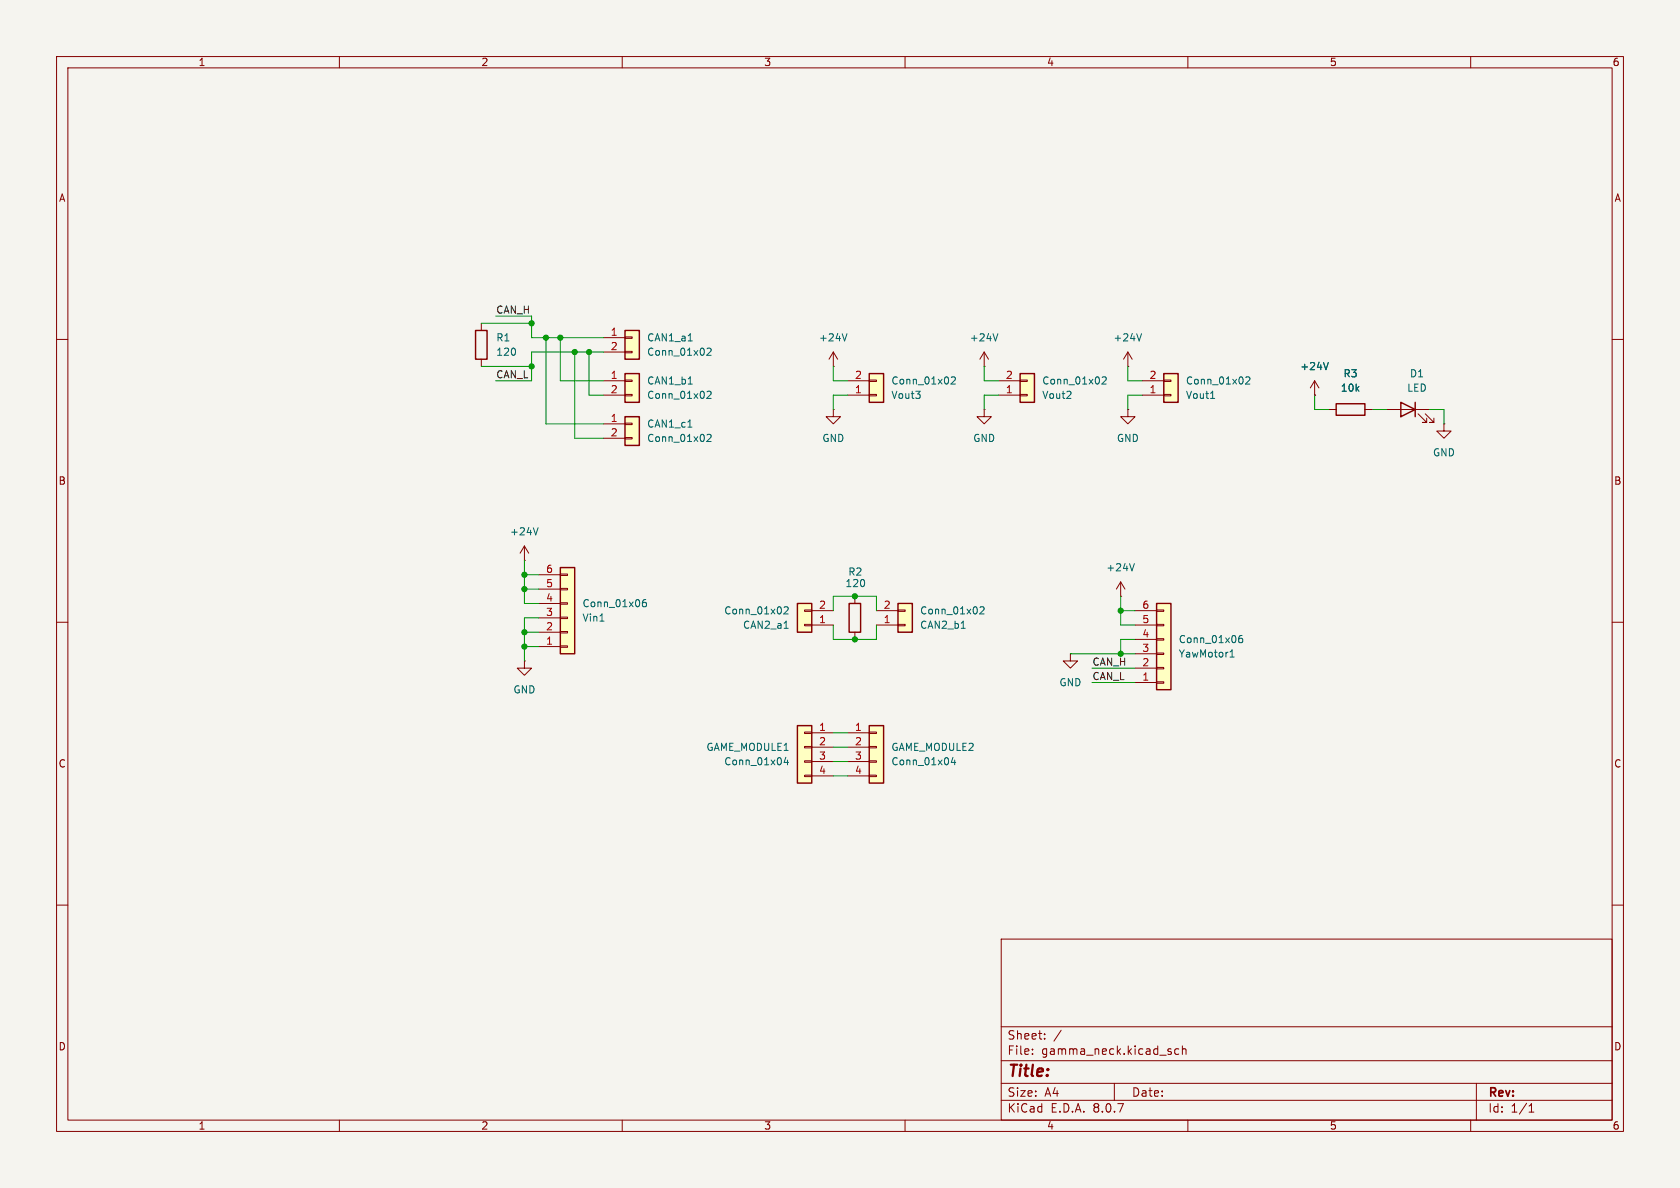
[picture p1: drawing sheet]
(kicad_sch
 (version 20231120)
 (generator "eeschema")
 (generator_version "8.0")
 (paper "A4")
 (lib_symbols
  (symbol "Connector_Generic:Conn_01x02"
   (pin_names
    (offset 1.016) hide) (exclude_from_sim no) (in_bom yes) (on_board yes)
   (property "Reference" "J" (at 0 2.54 0) (effects (font (size 1.27 1.27))))
   (property "Value" "Conn_01x02" (at 0 -5.08 0) (effects (font (size 1.27 1.27))))
   (property "Footprint" "" (at 0 0 0) (effects (font (size 1.27 1.27)) (hide yes)))
   (property "Datasheet" "~" (at 0 0 0) (effects (font (size 1.27 1.27)) (hide yes)))
   (property "Description" "Generic connector, single row, 01x02, script generated (kicad-library-utils/schlib/autogen/connector/)" (at 0 0 0) (effects (font (size 1.27 1.27)) (hide yes)))
   (symbol "Conn_01x02_1_1"
    (rectangle (start -1.27 -2.413) (end 0 -2.667) (stroke (width 0.1524) (type default)) (fill (type none)))
    (rectangle (start -1.27 0.127) (end 0 -0.127) (stroke (width 0.1524) (type default)) (fill (type none)))
    (rectangle (start -1.27 1.27) (end 1.27 -3.81) (stroke (width 0.254) (type default)) (fill (type background)))
    (pin passive line (at -5.08 0 0) (length 3.81) (name "Pin_1" (effects (font (size 1.27 1.27)))) (number "1" (effects (font (size 1.27 1.27)))))
    (pin passive line (at -5.08 -2.54 0) (length 3.81) (name "Pin_2" (effects (font (size 1.27 1.27)))) (number "2" (effects (font (size 1.27 1.27)))))))
  (symbol "Connector_Generic:Conn_01x04"
   (pin_names
    (offset 1.016) hide) (exclude_from_sim no) (in_bom yes) (on_board yes)
   (property "Reference" "J" (at 0 5.08 0) (effects (font (size 1.27 1.27))))
   (property "Value" "Conn_01x04" (at 0 -7.62 0) (effects (font (size 1.27 1.27))))
   (property "Footprint" "" (at 0 0 0) (effects (font (size 1.27 1.27)) (hide yes)))
   (property "Datasheet" "~" (at 0 0 0) (effects (font (size 1.27 1.27)) (hide yes)))
   (property "Description" "Generic connector, single row, 01x04, script generated (kicad-library-utils/schlib/autogen/connector/)" (at 0 0 0) (effects (font (size 1.27 1.27)) (hide yes)))
   (symbol "Conn_01x04_1_1"
    (rectangle (start -1.27 -4.953) (end 0 -5.207) (stroke (width 0.1524) (type default)) (fill (type none)))
    (rectangle (start -1.27 -2.413) (end 0 -2.667) (stroke (width 0.1524) (type default)) (fill (type none)))
    (rectangle (start -1.27 0.127) (end 0 -0.127) (stroke (width 0.1524) (type default)) (fill (type none)))
    (rectangle (start -1.27 2.667) (end 0 2.413) (stroke (width 0.1524) (type default)) (fill (type none)))
    (rectangle (start -1.27 3.81) (end 1.27 -6.35) (stroke (width 0.254) (type default)) (fill (type background)))
    (pin passive line (at -5.08 2.54 0) (length 3.81) (name "Pin_1" (effects (font (size 1.27 1.27)))) (number "1" (effects (font (size 1.27 1.27)))))
    (pin passive line (at -5.08 0 0) (length 3.81) (name "Pin_2" (effects (font (size 1.27 1.27)))) (number "2" (effects (font (size 1.27 1.27)))))
    (pin passive line (at -5.08 -2.54 0) (length 3.81) (name "Pin_3" (effects (font (size 1.27 1.27)))) (number "3" (effects (font (size 1.27 1.27)))))
    (pin passive line (at -5.08 -5.08 0) (length 3.81) (name "Pin_4" (effects (font (size 1.27 1.27)))) (number "4" (effects (font (size 1.27 1.27)))))))
  (symbol "Connector_Generic:Conn_01x06"
   (pin_names
    (offset 1.016) hide) (exclude_from_sim no) (in_bom yes) (on_board yes)
   (property "Reference" "J" (at 0 7.62 0) (effects (font (size 1.27 1.27))))
   (property "Value" "Conn_01x06" (at 0 -10.16 0) (effects (font (size 1.27 1.27))))
   (property "Footprint" "" (at 0 0 0) (effects (font (size 1.27 1.27)) (hide yes)))
   (property "Datasheet" "~" (at 0 0 0) (effects (font (size 1.27 1.27)) (hide yes)))
   (property "Description" "Generic connector, single row, 01x06, script generated (kicad-library-utils/schlib/autogen/connector/)" (at 0 0 0) (effects (font (size 1.27 1.27)) (hide yes)))
   (symbol "Conn_01x06_1_1"
    (rectangle (start -1.27 -7.493) (end 0 -7.747) (stroke (width 0.1524) (type default)) (fill (type none)))
    (rectangle (start -1.27 -4.953) (end 0 -5.207) (stroke (width 0.1524) (type default)) (fill (type none)))
    (rectangle (start -1.27 -2.413) (end 0 -2.667) (stroke (width 0.1524) (type default)) (fill (type none)))
    (rectangle (start -1.27 0.127) (end 0 -0.127) (stroke (width 0.1524) (type default)) (fill (type none)))
    (rectangle (start -1.27 2.667) (end 0 2.413) (stroke (width 0.1524) (type default)) (fill (type none)))
    (rectangle (start -1.27 5.207) (end 0 4.953) (stroke (width 0.1524) (type default)) (fill (type none)))
    (rectangle (start -1.27 6.35) (end 1.27 -8.89) (stroke (width 0.254) (type default)) (fill (type background)))
    (pin passive line (at -5.08 5.08 0) (length 3.81) (name "Pin_1" (effects (font (size 1.27 1.27)))) (number "1" (effects (font (size 1.27 1.27)))))
    (pin passive line (at -5.08 2.54 0) (length 3.81) (name "Pin_2" (effects (font (size 1.27 1.27)))) (number "2" (effects (font (size 1.27 1.27)))))
    (pin passive line (at -5.08 0 0) (length 3.81) (name "Pin_3" (effects (font (size 1.27 1.27)))) (number "3" (effects (font (size 1.27 1.27)))))
    (pin passive line (at -5.08 -2.54 0) (length 3.81) (name "Pin_4" (effects (font (size 1.27 1.27)))) (number "4" (effects (font (size 1.27 1.27)))))
    (pin passive line (at -5.08 -5.08 0) (length 3.81) (name "Pin_5" (effects (font (size 1.27 1.27)))) (number "5" (effects (font (size 1.27 1.27)))))
    (pin passive line (at -5.08 -7.62 0) (length 3.81) (name "Pin_6" (effects (font (size 1.27 1.27)))) (number "6" (effects (font (size 1.27 1.27)))))))
  (symbol "Device:LED"
   (pin_numbers hide)
   (pin_names
    (offset 1.016) hide) (exclude_from_sim no) (in_bom yes) (on_board yes)
   (property "Reference" "D" (at 0 2.54 0) (effects (font (size 1.27 1.27))))
   (property "Value" "LED" (at 0 -2.54 0) (effects (font (size 1.27 1.27))))
   (property "Footprint" "" (at 0 0 0) (effects (font (size 1.27 1.27)) (hide yes)))
   (property "Datasheet" "~" (at 0 0 0) (effects (font (size 1.27 1.27)) (hide yes)))
   (property "Description" "Light emitting diode" (at 0 0 0) (effects (font (size 1.27 1.27)) (hide yes)))
   (symbol "LED_0_1"
    (polyline (pts (xy -1.27 -1.27) (xy -1.27 1.27)) (stroke (width 0.254) (type default)) (fill (type none)))
    (polyline (pts (xy -1.27 0) (xy 1.27 0)) (stroke (width 0) (type default)) (fill (type none)))
    (polyline (pts (xy 1.27 -1.27) (xy 1.27 1.27) (xy -1.27 0) (xy 1.27 -1.27)) (stroke (width 0.254) (type default)) (fill (type none)))
    (polyline (pts (xy -3.048 -0.762) (xy -4.572 -2.286) (xy -3.81 -2.286) (xy -4.572 -2.286) (xy -4.572 -1.524)) (stroke (width 0) (type default)) (fill (type none)))
    (polyline (pts (xy -1.778 -0.762) (xy -3.302 -2.286) (xy -2.54 -2.286) (xy -3.302 -2.286) (xy -3.302 -1.524)) (stroke (width 0) (type default)) (fill (type none))))
   (symbol "LED_1_1"
    (pin passive line (at -3.81 0 0) (length 2.54) (name "K" (effects (font (size 1.27 1.27)))) (number "1" (effects (font (size 1.27 1.27)))))
    (pin passive line (at 3.81 0 180) (length 2.54) (name "A" (effects (font (size 1.27 1.27)))) (number "2" (effects (font (size 1.27 1.27)))))))
  (symbol "Device:R"
   (pin_numbers hide)
   (pin_names
    (offset 0)) (exclude_from_sim no) (in_bom yes) (on_board yes)
   (property "Reference" "R" (at 2.032 0 90) (effects (font (size 1.27 1.27))))
   (property "Value" "R" (at 0 0 90) (effects (font (size 1.27 1.27))))
   (property "Footprint" "" (at -1.778 0 90) (effects (font (size 1.27 1.27)) (hide yes)))
   (property "Datasheet" "~" (at 0 0 0) (effects (font (size 1.27 1.27)) (hide yes)))
   (property "Description" "Resistor" (at 0 0 0) (effects (font (size 1.27 1.27)) (hide yes)))
   (symbol "R_0_1"
    (rectangle (start -1.016 -2.54) (end 1.016 2.54) (stroke (width 0.254) (type default)) (fill (type none))))
   (symbol "R_1_1"
    (pin passive line (at 0 3.81 270) (length 1.27) (name "~" (effects (font (size 1.27 1.27)))) (number "1" (effects (font (size 1.27 1.27)))))
    (pin passive line (at 0 -3.81 90) (length 1.27) (name "~" (effects (font (size 1.27 1.27)))) (number "2" (effects (font (size 1.27 1.27)))))))
  (symbol "power:+24V"
   (power)
   (pin_numbers hide)
   (pin_names
    (offset 0) hide) (exclude_from_sim no) (in_bom yes) (on_board yes)
   (property "Reference" "#PWR" (at 0 -3.81 0) (effects (font (size 1.27 1.27)) (hide yes)))
   (property "Value" "+24V" (at 0 3.556 0) (effects (font (size 1.27 1.27))))
   (property "Footprint" "" (at 0 0 0) (effects (font (size 1.27 1.27)) (hide yes)))
   (property "Datasheet" "" (at 0 0 0) (effects (font (size 1.27 1.27)) (hide yes)))
   (property "Description" "Power symbol creates a global label with name \"+24V\"" (at 0 0 0) (effects (font (size 1.27 1.27)) (hide yes)))
   (symbol "+24V_0_1"
    (polyline (pts (xy -0.762 1.27) (xy 0 2.54)) (stroke (width 0) (type default)) (fill (type none)))
    (polyline (pts (xy 0 0) (xy 0 2.54)) (stroke (width 0) (type default)) (fill (type none)))
    (polyline (pts (xy 0 2.54) (xy 0.762 1.27)) (stroke (width 0) (type default)) (fill (type none))))
   (symbol "+24V_1_1"
    (pin power_in line (at 0 0 90) (length 0) (name "~" (effects (font (size 1.27 1.27)))) (number "1" (effects (font (size 1.27 1.27)))))))
  (symbol "power:GND"
   (power)
   (pin_numbers hide)
   (pin_names
    (offset 0) hide) (exclude_from_sim no) (in_bom yes) (on_board yes)
   (property "Reference" "#PWR" (at 0 -6.35 0) (effects (font (size 1.27 1.27)) (hide yes)))
   (property "Value" "GND" (at 0 -3.81 0) (effects (font (size 1.27 1.27))))
   (property "Footprint" "" (at 0 0 0) (effects (font (size 1.27 1.27)) (hide yes)))
   (property "Datasheet" "" (at 0 0 0) (effects (font (size 1.27 1.27)) (hide yes)))
   (property "Description" "Power symbol creates a global label with name \"GND\" , ground" (at 0 0 0) (effects (font (size 1.27 1.27)) (hide yes)))
   (symbol "GND_0_1"
    (polyline (pts (xy 0 0) (xy 0 -1.27) (xy 1.27 -1.27) (xy 0 -2.54) (xy -1.27 -1.27) (xy 0 -1.27)) (stroke (width 0) (type default)) (fill (type none))))
   (symbol "GND_1_1"
    (pin power_in line (at 0 0 270) (length 0) (name "~" (effects (font (size 1.27 1.27)))) (number "1" (effects (font (size 1.27 1.27))))))))
 (junction
  (at 92.71 111.76)
  (diameter 0)
  (color 0 0 0 0))
 (junction
  (at 92.71 114.3)
  (diameter 0)
  (color 0 0 0 0))
 (junction
  (at 198.12 107.95)
  (diameter 0)
  (color 0 0 0 0))
 (junction
  (at 92.71 101.6)
  (diameter 0)
  (color 0 0 0 0))
 (junction
  (at 151.13 113.03)
  (diameter 0)
  (color 0 0 0 0))
 (junction
  (at 101.6 62.23)
  (diameter 0)
  (color 0 0 0 0))
 (junction
  (at 93.98 57.15)
  (diameter 0)
  (color 0 0 0 0))
 (junction
  (at 92.71 104.14)
  (diameter 0)
  (color 0 0 0 0))
 (junction
  (at 104.14 62.23)
  (diameter 0)
  (color 0 0 0 0))
 (junction
  (at 198.12 115.57)
  (diameter 0)
  (color 0 0 0 0))
 (junction
  (at 93.98 64.77)
  (diameter 0)
  (color 0 0 0 0))
 (junction
  (at 96.52 59.69)
  (diameter 0)
  (color 0 0 0 0))
 (junction
  (at 99.06 59.69)
  (diameter 0)
  (color 0 0 0 0))
 (junction
  (at 151.13 105.41)
  (diameter 0)
  (color 0 0 0 0))
 (wire
  (pts (xy 232.41 69.85) (xy 232.41 72.39))
  (stroke (width 0) (type default)))
 (wire
  (pts (xy 198.12 110.49) (xy 198.12 107.95))
  (stroke (width 0) (type default)))
 (wire
  (pts (xy 85.09 64.77) (xy 93.98 64.77))
  (stroke (width 0) (type default)))
 (wire
  (pts (xy 149.86 67.31) (xy 147.32 67.31))
  (stroke (width 0) (type default)))
 (wire
  (pts (xy 106.68 74.93) (xy 96.52 74.93))
  (stroke (width 0) (type default)))
 (wire
  (pts (xy 154.94 113.03) (xy 151.13 113.03))
  (stroke (width 0) (type default)))
 (wire
  (pts (xy 173.99 69.85) (xy 173.99 72.39))
  (stroke (width 0) (type default)))
 (wire
  (pts (xy 93.98 55.88) (xy 93.98 57.15))
  (stroke (width 0) (type default)))
 (wire
  (pts (xy 96.52 74.93) (xy 96.52 59.69))
  (stroke (width 0) (type default)))
 (wire
  (pts (xy 147.32 67.31) (xy 147.32 64.77))
  (stroke (width 0) (type default)))
 (wire
  (pts (xy 173.99 67.31) (xy 173.99 64.77))
  (stroke (width 0) (type default)))
 (wire
  (pts (xy 106.68 69.85) (xy 104.14 69.85))
  (stroke (width 0) (type default)))
 (wire
  (pts (xy 95.25 104.14) (xy 92.71 104.14))
  (stroke (width 0) (type default)))
 (wire
  (pts (xy 154.94 107.95) (xy 154.94 105.41))
  (stroke (width 0) (type default)))
 (wire
  (pts (xy 198.12 115.57) (xy 200.66 115.57))
  (stroke (width 0) (type default)))
 (wire
  (pts (xy 151.13 105.41) (xy 154.94 105.41))
  (stroke (width 0) (type default)))
 (wire
  (pts (xy 147.32 113.03) (xy 151.13 113.03))
  (stroke (width 0) (type default)))
 (wire
  (pts (xy 99.06 59.69) (xy 96.52 59.69))
  (stroke (width 0) (type default)))
 (wire
  (pts (xy 92.71 114.3) (xy 92.71 116.84))
  (stroke (width 0) (type default)))
 (wire
  (pts (xy 95.25 106.68) (xy 92.71 106.68))
  (stroke (width 0) (type default)))
 (wire
  (pts (xy 92.71 104.14) (xy 92.71 106.68))
  (stroke (width 0) (type default)))
 (wire
  (pts (xy 101.6 77.47) (xy 101.6 62.23))
  (stroke (width 0) (type default)))
 (wire
  (pts (xy 200.66 113.03) (xy 198.12 113.03))
  (stroke (width 0) (type default)))
 (wire
  (pts (xy 201.93 69.85) (xy 199.39 69.85))
  (stroke (width 0) (type default)))
 (wire
  (pts (xy 96.52 59.69) (xy 93.98 59.69))
  (stroke (width 0) (type default)))
 (wire
  (pts (xy 147.32 105.41) (xy 151.13 105.41))
  (stroke (width 0) (type default)))
 (wire
  (pts (xy 200.66 110.49) (xy 198.12 110.49))
  (stroke (width 0) (type default)))
 (wire
  (pts (xy 193.04 120.65) (xy 200.66 120.65))
  (stroke (width 0) (type default)))
 (wire
  (pts (xy 199.39 69.85) (xy 199.39 72.39))
  (stroke (width 0) (type default)))
 (wire
  (pts (xy 189.23 115.57) (xy 198.12 115.57))
  (stroke (width 0) (type default)))
 (wire
  (pts (xy 149.86 69.85) (xy 147.32 69.85))
  (stroke (width 0) (type default)))
 (wire
  (pts (xy 242.57 72.39) (xy 245.11 72.39))
  (stroke (width 0) (type default)))
 (wire
  (pts (xy 232.41 72.39) (xy 234.95 72.39))
  (stroke (width 0) (type default)))
 (wire
  (pts (xy 106.68 77.47) (xy 101.6 77.47))
  (stroke (width 0) (type default)))
 (wire
  (pts (xy 106.68 62.23) (xy 104.14 62.23))
  (stroke (width 0) (type default)))
 (wire
  (pts (xy 99.06 59.69) (xy 99.06 67.31))
  (stroke (width 0) (type default)))
 (wire
  (pts (xy 87.63 67.31) (xy 93.98 67.31))
  (stroke (width 0) (type default)))
 (wire
  (pts (xy 93.98 57.15) (xy 85.09 57.15))
  (stroke (width 0) (type default)))
 (wire
  (pts (xy 198.12 113.03) (xy 198.12 115.57))
  (stroke (width 0) (type default)))
 (wire
  (pts (xy 147.32 129.54) (xy 149.86 129.54))
  (stroke (width 0) (type default)))
 (wire
  (pts (xy 104.14 62.23) (xy 101.6 62.23))
  (stroke (width 0) (type default)))
 (wire
  (pts (xy 147.32 132.08) (xy 149.86 132.08))
  (stroke (width 0) (type default)))
 (wire
  (pts (xy 92.71 109.22) (xy 92.71 111.76))
  (stroke (width 0) (type default)))
 (wire
  (pts (xy 106.68 67.31) (xy 99.06 67.31))
  (stroke (width 0) (type default)))
 (wire
  (pts (xy 198.12 105.41) (xy 198.12 107.95))
  (stroke (width 0) (type default)))
 (wire
  (pts (xy 154.94 110.49) (xy 154.94 113.03))
  (stroke (width 0) (type default)))
 (wire
  (pts (xy 193.04 118.11) (xy 200.66 118.11))
  (stroke (width 0) (type default)))
 (wire
  (pts (xy 101.6 62.23) (xy 93.98 62.23))
  (stroke (width 0) (type default)))
 (wire
  (pts (xy 92.71 109.22) (xy 95.25 109.22))
  (stroke (width 0) (type default)))
 (wire
  (pts (xy 93.98 62.23) (xy 93.98 64.77))
  (stroke (width 0) (type default)))
 (wire
  (pts (xy 87.63 55.88) (xy 93.98 55.88))
  (stroke (width 0) (type default)))
 (wire
  (pts (xy 92.71 101.6) (xy 92.71 104.14))
  (stroke (width 0) (type default)))
 (wire
  (pts (xy 93.98 59.69) (xy 93.98 57.15))
  (stroke (width 0) (type default)))
 (wire
  (pts (xy 147.32 107.95) (xy 147.32 105.41))
  (stroke (width 0) (type default)))
 (wire
  (pts (xy 93.98 67.31) (xy 93.98 64.77))
  (stroke (width 0) (type default)))
 (wire
  (pts (xy 147.32 137.16) (xy 149.86 137.16))
  (stroke (width 0) (type default)))
 (wire
  (pts (xy 92.71 99.06) (xy 92.71 101.6))
  (stroke (width 0) (type default)))
 (wire
  (pts (xy 252.73 72.39) (xy 255.27 72.39))
  (stroke (width 0) (type default)))
 (wire
  (pts (xy 92.71 114.3) (xy 95.25 114.3))
  (stroke (width 0) (type default)))
 (wire
  (pts (xy 176.53 67.31) (xy 173.99 67.31))
  (stroke (width 0) (type default)))
 (wire
  (pts (xy 147.32 69.85) (xy 147.32 72.39))
  (stroke (width 0) (type default)))
 (wire
  (pts (xy 199.39 67.31) (xy 199.39 64.77))
  (stroke (width 0) (type default)))
 (wire
  (pts (xy 198.12 107.95) (xy 200.66 107.95))
  (stroke (width 0) (type default)))
 (wire
  (pts (xy 92.71 101.6) (xy 95.25 101.6))
  (stroke (width 0) (type default)))
 (wire
  (pts (xy 104.14 69.85) (xy 104.14 62.23))
  (stroke (width 0) (type default)))
 (wire
  (pts (xy 201.93 67.31) (xy 199.39 67.31))
  (stroke (width 0) (type default)))
 (wire
  (pts (xy 147.32 110.49) (xy 147.32 113.03))
  (stroke (width 0) (type default)))
 (wire
  (pts (xy 95.25 111.76) (xy 92.71 111.76))
  (stroke (width 0) (type default)))
 (wire
  (pts (xy 255.27 72.39) (xy 255.27 74.93))
  (stroke (width 0) (type default)))
 (wire
  (pts (xy 147.32 134.62) (xy 149.86 134.62))
  (stroke (width 0) (type default)))
 (wire
  (pts (xy 106.68 59.69) (xy 99.06 59.69))
  (stroke (width 0) (type default)))
 (wire
  (pts (xy 92.71 111.76) (xy 92.71 114.3))
  (stroke (width 0) (type default)))
 (wire
  (pts (xy 176.53 69.85) (xy 173.99 69.85))
  (stroke (width 0) (type default)))
 (label "CAN_H"
  (at 87.63 55.88 0)
  (fields_autoplaced yes)
  (effects (font (size 1.27 1.27)) (justify left bottom)))
 (label "CAN_L"
  (at 87.63 67.31 0)
  (fields_autoplaced yes)
  (effects (font (size 1.27 1.27)) (justify left bottom)))
 (label "CAN_L"
  (at 193.04 120.65 0)
  (fields_autoplaced yes)
  (effects (font (size 1.27 1.27)) (justify left bottom)))
 (label "CAN_H"
  (at 193.04 118.11 0)
  (fields_autoplaced yes)
  (effects (font (size 1.27 1.27)) (justify left bottom)))
 (symbol
  (lib_id "Connector_Generic:Conn_01x02")
  (at 111.76 67.31 0)
  (unit 1)
  (exclude_from_sim no)
  (in_bom yes)
  (on_board yes)
  (dnp no)
  (property "Reference" "CAN1_b1" (at 114.3 67.3099 0) (effects (font (size 1.27 1.27)) (justify left)))
  (property "Value" "Conn_01x02" (at 114.3 69.8499 0) (effects (font (size 1.27 1.27)) (justify left)))
  (property "Footprint" "Connector_JST:JST_PH_S2B-PH-K_1x02_P2.00mm_Horizontal" (at 111.76 67.31 0) (effects (font (size 1.27 1.27)) (hide yes)))
  (property "Datasheet" "~" (at 111.76 67.31 0) (effects (font (size 1.27 1.27)) (hide yes)))
  (property "Description" "Generic connector, single row, 01x02, script generated (kicad-library-utils/schlib/autogen/connector/)" (at 111.76 67.31 0) (effects (font (size 1.27 1.27)) (hide yes)))
  (pin "2")
  (pin "1"))
 (symbol
  (lib_id "Connector_Generic:Conn_01x06")
  (at 100.33 109.22 0)
  (mirror x)
  (unit 1)
  (exclude_from_sim no)
  (in_bom yes)
  (on_board yes)
  (dnp no)
  (property "Reference" "Vin1" (at 102.87 109.2201 0) (effects (font (size 1.27 1.27)) (justify left)))
  (property "Value" "Conn_01x06" (at 102.87 106.6801 0) (effects (font (size 1.27 1.27)) (justify left)))
  (property "Footprint" "Connector_JST:JST_PH_S6B-PH-K_1x06_P2.00mm_Horizontal" (at 100.33 109.22 0) (effects (font (size 1.27 1.27)) (hide yes)))
  (property "Datasheet" "~" (at 100.33 109.22 0) (effects (font (size 1.27 1.27)) (hide yes)))
  (property "Description" "Generic connector, single row, 01x06, script generated (kicad-library-utils/schlib/autogen/connector/)" (at 100.33 109.22 0) (effects (font (size 1.27 1.27)) (hide yes)))
  (pin "5")
  (pin "1")
  (pin "3")
  (pin "4")
  (pin "6")
  (pin "2"))
 (symbol
  (lib_id "Connector_Generic:Conn_01x04")
  (at 142.24 132.08 0)
  (mirror y)
  (unit 1)
  (exclude_from_sim no)
  (in_bom yes)
  (on_board yes)
  (dnp no)
  (property "Reference" "GAME_MODULE1" (at 139.7 132.0799 0) (effects (font (size 1.27 1.27)) (justify left)))
  (property "Value" "Conn_01x04" (at 139.7 134.6199 0) (effects (font (size 1.27 1.27)) (justify left)))
  (property "Footprint" "User:JST_PA_B04B-PASK_1x04_P2.00mm_Vertical" (at 142.24 132.08 0) (effects (font (size 1.27 1.27)) (hide yes)))
  (property "Datasheet" "~" (at 142.24 132.08 0) (effects (font (size 1.27 1.27)) (hide yes)))
  (property "Description" "Generic connector, single row, 01x04, script generated (kicad-library-utils/schlib/autogen/connector/)" (at 142.24 132.08 0) (effects (font (size 1.27 1.27)) (hide yes)))
  (pin "1")
  (pin "2")
  (pin "3")
  (pin "4"))
 (symbol
  (lib_id "Connector_Generic:Conn_01x04")
  (at 154.94 132.08 0)
  (unit 1)
  (exclude_from_sim no)
  (in_bom yes)
  (on_board yes)
  (dnp no)
  (fields_autoplaced yes)
  (property "Reference" "GAME_MODULE2" (at 157.48 132.0799 0) (effects (font (size 1.27 1.27)) (justify left)))
  (property "Value" "Conn_01x04" (at 157.48 134.6199 0) (effects (font (size 1.27 1.27)) (justify left)))
  (property "Footprint" "User:JST_PA_B04B-PASK_1x04_P2.00mm_Vertical" (at 154.94 132.08 0) (effects (font (size 1.27 1.27)) (hide yes)))
  (property "Datasheet" "~" (at 154.94 132.08 0) (effects (font (size 1.27 1.27)) (hide yes)))
  (property "Description" "Generic connector, single row, 01x04, script generated (kicad-library-utils/schlib/autogen/connector/)" (at 154.94 132.08 0) (effects (font (size 1.27 1.27)) (hide yes)))
  (pin "1")
  (pin "2")
  (pin "3")
  (pin "4"))
 (symbol
  (lib_id "power:+24V")
  (at 147.32 64.77 0)
  (unit 1)
  (exclude_from_sim no)
  (in_bom yes)
  (on_board yes)
  (dnp no)
  (fields_autoplaced yes)
  (property "Reference" "#PWR05" (at 147.32 68.58 0) (effects (font (size 1.27 1.27)) (hide yes)))
  (property "Value" "+24V" (at 147.32 59.69 0) (effects (font (size 1.27 1.27))))
  (property "Footprint" "" (at 147.32 64.77 0) (effects (font (size 1.27 1.27)) (hide yes)))
  (property "Datasheet" "" (at 147.32 64.77 0) (effects (font (size 1.27 1.27)) (hide yes)))
  (property "Description" "Power symbol creates a global label with name \"+24V\"" (at 147.32 64.77 0) (effects (font (size 1.27 1.27)) (hide yes)))
  (pin "1"))
 (symbol
  (lib_id "power:GND")
  (at 199.39 72.39 0)
  (unit 1)
  (exclude_from_sim no)
  (in_bom yes)
  (on_board yes)
  (dnp no)
  (fields_autoplaced yes)
  (property "Reference" "#PWR02" (at 199.39 78.74 0) (effects (font (size 1.27 1.27)) (hide yes)))
  (property "Value" "GND" (at 199.39 77.47 0) (effects (font (size 1.27 1.27))))
  (property "Footprint" "" (at 199.39 72.39 0) (effects (font (size 1.27 1.27)) (hide yes)))
  (property "Datasheet" "" (at 199.39 72.39 0) (effects (font (size 1.27 1.27)) (hide yes)))
  (property "Description" "Power symbol creates a global label with name \"GND\" , ground" (at 199.39 72.39 0) (effects (font (size 1.27 1.27)) (hide yes)))
  (pin "1"))
 (symbol
  (lib_id "Connector_Generic:Conn_01x02")
  (at 207.01 69.85 0)
  (mirror x)
  (unit 1)
  (exclude_from_sim no)
  (in_bom yes)
  (on_board yes)
  (dnp no)
  (property "Reference" "Vout1" (at 209.55 69.8501 0) (effects (font (size 1.27 1.27)) (justify left)))
  (property "Value" "Conn_01x02" (at 209.55 67.3101 0) (effects (font (size 1.27 1.27)) (justify left)))
  (property "Footprint" "Connector_AMASS:AMASS_XT30PW-F_1x02_P2.50mm_Horizontal" (at 207.01 69.85 0) (effects (font (size 1.27 1.27)) (hide yes)))
  (property "Datasheet" "~" (at 207.01 69.85 0) (effects (font (size 1.27 1.27)) (hide yes)))
  (property "Description" "Generic connector, single row, 01x02, script generated (kicad-library-utils/schlib/autogen/connector/)" (at 207.01 69.85 0) (effects (font (size 1.27 1.27)) (hide yes)))
  (pin "1")
  (pin "2"))
 (symbol
  (lib_id "Device:LED")
  (at 248.92 72.39 0)
  (mirror y)
  (unit 1)
  (exclude_from_sim no)
  (in_bom yes)
  (on_board yes)
  (dnp no)
  (property "Reference" "D1" (at 250.5075 66.04 0) (effects (font (size 1.27 1.27))))
  (property "Value" "LED" (at 250.5075 68.58 0) (effects (font (size 1.27 1.27))))
  (property "Footprint" "LED_THT:LED_D3.0mm" (at 248.92 72.39 0) (effects (font (size 1.27 1.27)) (hide yes)))
  (property "Datasheet" "~" (at 248.92 72.39 0) (effects (font (size 1.27 1.27)) (hide yes)))
  (property "Description" "Light emitting diode" (at 248.92 72.39 0) (effects (font (size 1.27 1.27)) (hide yes)))
  (pin "1")
  (pin "2"))
 (symbol
  (lib_id "power:GND")
  (at 255.27 74.93 0)
  (unit 1)
  (exclude_from_sim no)
  (in_bom yes)
  (on_board yes)
  (dnp no)
  (fields_autoplaced yes)
  (property "Reference" "#PWR08" (at 255.27 81.28 0) (effects (font (size 1.27 1.27)) (hide yes)))
  (property "Value" "GND" (at 255.27 80.01 0) (effects (font (size 1.27 1.27))))
  (property "Footprint" "" (at 255.27 74.93 0) (effects (font (size 1.27 1.27)) (hide yes)))
  (property "Datasheet" "" (at 255.27 74.93 0) (effects (font (size 1.27 1.27)) (hide yes)))
  (property "Description" "Power symbol creates a global label with name \"GND\" , ground" (at 255.27 74.93 0) (effects (font (size 1.27 1.27)) (hide yes)))
  (pin "1"))
 (symbol
  (lib_id "power:+24V")
  (at 198.12 105.41 0)
  (unit 1)
  (exclude_from_sim no)
  (in_bom yes)
  (on_board yes)
  (dnp no)
  (fields_autoplaced yes)
  (property "Reference" "#PWR030" (at 198.12 109.22 0) (effects (font (size 1.27 1.27)) (hide yes)))
  (property "Value" "+24V" (at 198.12 100.33 0) (effects (font (size 1.27 1.27))))
  (property "Footprint" "" (at 198.12 105.41 0) (effects (font (size 1.27 1.27)) (hide yes)))
  (property "Datasheet" "" (at 198.12 105.41 0) (effects (font (size 1.27 1.27)) (hide yes)))
  (property "Description" "Power symbol creates a global label with name \"+24V\"" (at 198.12 105.41 0) (effects (font (size 1.27 1.27)) (hide yes)))
  (pin "1"))
 (symbol
  (lib_id "Connector_Generic:Conn_01x02")
  (at 154.94 69.85 0)
  (mirror x)
  (unit 1)
  (exclude_from_sim no)
  (in_bom yes)
  (on_board yes)
  (dnp no)
  (property "Reference" "Vout3" (at 157.48 69.8501 0) (effects (font (size 1.27 1.27)) (justify left)))
  (property "Value" "Conn_01x02" (at 157.48 67.3101 0) (effects (font (size 1.27 1.27)) (justify left)))
  (property "Footprint" "Connector_AMASS:AMASS_XT30PW-F_1x02_P2.50mm_Horizontal" (at 154.94 69.85 0) (effects (font (size 1.27 1.27)) (hide yes)))
  (property "Datasheet" "~" (at 154.94 69.85 0) (effects (font (size 1.27 1.27)) (hide yes)))
  (property "Description" "Generic connector, single row, 01x02, script generated (kicad-library-utils/schlib/autogen/connector/)" (at 154.94 69.85 0) (effects (font (size 1.27 1.27)) (hide yes)))
  (pin "1")
  (pin "2"))
 (symbol
  (lib_id "Connector_Generic:Conn_01x02")
  (at 160.02 110.49 0)
  (mirror x)
  (unit 1)
  (exclude_from_sim no)
  (in_bom yes)
  (on_board yes)
  (dnp no)
  (property "Reference" "CAN2_b1" (at 162.56 110.4901 0) (effects (font (size 1.27 1.27)) (justify left)))
  (property "Value" "Conn_01x02" (at 162.56 107.9501 0) (effects (font (size 1.27 1.27)) (justify left)))
  (property "Footprint" "Connector_JST:JST_PH_S2B-PH-K_1x02_P2.00mm_Horizontal" (at 160.02 110.49 0) (effects (font (size 1.27 1.27)) (hide yes)))
  (property "Datasheet" "~" (at 160.02 110.49 0) (effects (font (size 1.27 1.27)) (hide yes)))
  (property "Description" "Generic connector, single row, 01x02, script generated (kicad-library-utils/schlib/autogen/connector/)" (at 160.02 110.49 0) (effects (font (size 1.27 1.27)) (hide yes)))
  (pin "2")
  (pin "1"))
 (symbol
  (lib_id "power:+24V")
  (at 199.39 64.77 0)
  (unit 1)
  (exclude_from_sim no)
  (in_bom yes)
  (on_board yes)
  (dnp no)
  (fields_autoplaced yes)
  (property "Reference" "#PWR01" (at 199.39 68.58 0) (effects (font (size 1.27 1.27)) (hide yes)))
  (property "Value" "+24V" (at 199.39 59.69 0) (effects (font (size 1.27 1.27))))
  (property "Footprint" "" (at 199.39 64.77 0) (effects (font (size 1.27 1.27)) (hide yes)))
  (property "Datasheet" "" (at 199.39 64.77 0) (effects (font (size 1.27 1.27)) (hide yes)))
  (property "Description" "Power symbol creates a global label with name \"+24V\"" (at 199.39 64.77 0) (effects (font (size 1.27 1.27)) (hide yes)))
  (pin "1"))
 (symbol
  (lib_id "power:GND")
  (at 92.71 116.84 0)
  (unit 1)
  (exclude_from_sim no)
  (in_bom yes)
  (on_board yes)
  (dnp no)
  (fields_autoplaced yes)
  (property "Reference" "#PWR025" (at 92.71 123.19 0) (effects (font (size 1.27 1.27)) (hide yes)))
  (property "Value" "GND" (at 92.71 121.92 0) (effects (font (size 1.27 1.27))))
  (property "Footprint" "" (at 92.71 116.84 0) (effects (font (size 1.27 1.27)) (hide yes)))
  (property "Datasheet" "" (at 92.71 116.84 0) (effects (font (size 1.27 1.27)) (hide yes)))
  (property "Description" "Power symbol creates a global label with name \"GND\" , ground" (at 92.71 116.84 0) (effects (font (size 1.27 1.27)) (hide yes)))
  (pin "1"))
 (symbol
  (lib_id "Connector_Generic:Conn_01x02")
  (at 111.76 74.93 0)
  (unit 1)
  (exclude_from_sim no)
  (in_bom yes)
  (on_board yes)
  (dnp no)
  (property "Reference" "CAN1_c1" (at 114.3 74.9299 0) (effects (font (size 1.27 1.27)) (justify left)))
  (property "Value" "Conn_01x02" (at 114.3 77.4699 0) (effects (font (size 1.27 1.27)) (justify left)))
  (property "Footprint" "Connector_JST:JST_PH_S2B-PH-K_1x02_P2.00mm_Horizontal" (at 111.76 74.93 0) (effects (font (size 1.27 1.27)) (hide yes)))
  (property "Datasheet" "~" (at 111.76 74.93 0) (effects (font (size 1.27 1.27)) (hide yes)))
  (property "Description" "Generic connector, single row, 01x02, script generated (kicad-library-utils/schlib/autogen/connector/)" (at 111.76 74.93 0) (effects (font (size 1.27 1.27)) (hide yes)))
  (pin "2")
  (pin "1"))
 (symbol
  (lib_id "Connector_Generic:Conn_01x02")
  (at 142.24 110.49 180)
  (unit 1)
  (exclude_from_sim no)
  (in_bom yes)
  (on_board yes)
  (dnp no)
  (property "Reference" "CAN2_a1" (at 139.7 110.4901 0) (effects (font (size 1.27 1.27)) (justify left)))
  (property "Value" "Conn_01x02" (at 139.7 107.9501 0) (effects (font (size 1.27 1.27)) (justify left)))
  (property "Footprint" "Connector_JST:JST_PH_S2B-PH-K_1x02_P2.00mm_Horizontal" (at 142.24 110.49 0) (effects (font (size 1.27 1.27)) (hide yes)))
  (property "Datasheet" "~" (at 142.24 110.49 0) (effects (font (size 1.27 1.27)) (hide yes)))
  (property "Description" "Generic connector, single row, 01x02, script generated (kicad-library-utils/schlib/autogen/connector/)" (at 142.24 110.49 0) (effects (font (size 1.27 1.27)) (hide yes)))
  (pin "2")
  (pin "1"))
 (symbol
  (lib_id "Connector_Generic:Conn_01x02")
  (at 181.61 69.85 0)
  (mirror x)
  (unit 1)
  (exclude_from_sim no)
  (in_bom yes)
  (on_board yes)
  (dnp no)
  (property "Reference" "Vout2" (at 184.15 69.8501 0) (effects (font (size 1.27 1.27)) (justify left)))
  (property "Value" "Conn_01x02" (at 184.15 67.3101 0) (effects (font (size 1.27 1.27)) (justify left)))
  (property "Footprint" "Connector_AMASS:AMASS_XT30PW-F_1x02_P2.50mm_Horizontal" (at 181.61 69.85 0) (effects (font (size 1.27 1.27)) (hide yes)))
  (property "Datasheet" "~" (at 181.61 69.85 0) (effects (font (size 1.27 1.27)) (hide yes)))
  (property "Description" "Generic connector, single row, 01x02, script generated (kicad-library-utils/schlib/autogen/connector/)" (at 181.61 69.85 0) (effects (font (size 1.27 1.27)) (hide yes)))
  (pin "1")
  (pin "2"))
 (symbol
  (lib_id "power:+24V")
  (at 232.41 69.85 0)
  (unit 1)
  (exclude_from_sim no)
  (in_bom yes)
  (on_board yes)
  (dnp no)
  (fields_autoplaced yes)
  (property "Reference" "#PWR07" (at 232.41 73.66 0) (effects (font (size 1.27 1.27)) (hide yes)))
  (property "Value" "+24V" (at 232.41 64.77 0) (effects (font (size 1.27 1.27))))
  (property "Footprint" "" (at 232.41 69.85 0) (effects (font (size 1.27 1.27)) (hide yes)))
  (property "Datasheet" "" (at 232.41 69.85 0) (effects (font (size 1.27 1.27)) (hide yes)))
  (property "Description" "Power symbol creates a global label with name \"+24V\"" (at 232.41 69.85 0) (effects (font (size 1.27 1.27)) (hide yes)))
  (pin "1"))
 (symbol
  (lib_id "Device:R")
  (at 238.76 72.39 90)
  (unit 1)
  (exclude_from_sim no)
  (in_bom yes)
  (on_board yes)
  (dnp no)
  (property "Reference" "R3" (at 238.76 66.04 90) (effects (font (size 1.27 1.27))))
  (property "Value" "10k" (at 238.76 68.58 90) (effects (font (size 1.27 1.27))))
  (property "Footprint" "Resistor_THT:R_Axial_DIN0204_L3.6mm_D1.6mm_P5.08mm_Horizontal" (at 238.76 74.168 90) (effects (font (size 1.27 1.27)) (hide yes)))
  (property "Datasheet" "~" (at 238.76 72.39 0) (effects (font (size 1.27 1.27)) (hide yes)))
  (property "Description" "Resistor" (at 238.76 72.39 0) (effects (font (size 1.27 1.27)) (hide yes)))
  (pin "1")
  (pin "2"))
 (symbol
  (lib_id "power:+24V")
  (at 173.99 64.77 0)
  (unit 1)
  (exclude_from_sim no)
  (in_bom yes)
  (on_board yes)
  (dnp no)
  (fields_autoplaced yes)
  (property "Reference" "#PWR03" (at 173.99 68.58 0) (effects (font (size 1.27 1.27)) (hide yes)))
  (property "Value" "+24V" (at 173.99 59.69 0) (effects (font (size 1.27 1.27))))
  (property "Footprint" "" (at 173.99 64.77 0) (effects (font (size 1.27 1.27)) (hide yes)))
  (property "Datasheet" "" (at 173.99 64.77 0) (effects (font (size 1.27 1.27)) (hide yes)))
  (property "Description" "Power symbol creates a global label with name \"+24V\"" (at 173.99 64.77 0) (effects (font (size 1.27 1.27)) (hide yes)))
  (pin "1"))
 (symbol
  (lib_id "power:GND")
  (at 189.23 115.57 0)
  (unit 1)
  (exclude_from_sim no)
  (in_bom yes)
  (on_board yes)
  (dnp no)
  (fields_autoplaced yes)
  (property "Reference" "#PWR029" (at 189.23 121.92 0) (effects (font (size 1.27 1.27)) (hide yes)))
  (property "Value" "GND" (at 189.23 120.65 0) (effects (font (size 1.27 1.27))))
  (property "Footprint" "" (at 189.23 115.57 0) (effects (font (size 1.27 1.27)) (hide yes)))
  (property "Datasheet" "" (at 189.23 115.57 0) (effects (font (size 1.27 1.27)) (hide yes)))
  (property "Description" "Power symbol creates a global label with name \"GND\" , ground" (at 189.23 115.57 0) (effects (font (size 1.27 1.27)) (hide yes)))
  (pin "1"))
 (symbol
  (lib_id "Device:R")
  (at 151.13 109.22 0)
  (unit 1)
  (exclude_from_sim no)
  (in_bom yes)
  (on_board yes)
  (dnp no)
  (property "Reference" "R2" (at 149.86 101.092 0) (effects (font (size 1.27 1.27)) (justify left)))
  (property "Value" "120" (at 149.352 103.124 0) (effects (font (size 1.27 1.27)) (justify left)))
  (property "Footprint" "Resistor_THT:R_Axial_DIN0204_L3.6mm_D1.6mm_P5.08mm_Horizontal" (at 149.352 109.22 90) (effects (font (size 1.27 1.27)) (hide yes)))
  (property "Datasheet" "~" (at 151.13 109.22 0) (effects (font (size 1.27 1.27)) (hide yes)))
  (property "Description" "Resistor" (at 151.13 109.22 0) (effects (font (size 1.27 1.27)) (hide yes)))
  (pin "2")
  (pin "1"))
 (symbol
  (lib_id "Connector_Generic:Conn_01x02")
  (at 111.76 59.69 0)
  (unit 1)
  (exclude_from_sim no)
  (in_bom yes)
  (on_board yes)
  (dnp no)
  (property "Reference" "CAN1_a1" (at 114.3 59.6899 0) (effects (font (size 1.27 1.27)) (justify left)))
  (property "Value" "Conn_01x02" (at 114.3 62.2299 0) (effects (font (size 1.27 1.27)) (justify left)))
  (property "Footprint" "Connector_JST:JST_PH_S2B-PH-K_1x02_P2.00mm_Horizontal" (at 111.76 59.69 0) (effects (font (size 1.27 1.27)) (hide yes)))
  (property "Datasheet" "~" (at 111.76 59.69 0) (effects (font (size 1.27 1.27)) (hide yes)))
  (property "Description" "Generic connector, single row, 01x02, script generated (kicad-library-utils/schlib/autogen/connector/)" (at 111.76 59.69 0) (effects (font (size 1.27 1.27)) (hide yes)))
  (pin "2")
  (pin "1"))
 (symbol
  (lib_id "Connector_Generic:Conn_01x06")
  (at 205.74 115.57 0)
  (mirror x)
  (unit 1)
  (exclude_from_sim no)
  (in_bom yes)
  (on_board yes)
  (dnp no)
  (property "Reference" "YawMotor1" (at 208.28 115.5701 0) (effects (font (size 1.27 1.27)) (justify left)))
  (property "Value" "Conn_01x06" (at 208.28 113.0301 0) (effects (font (size 1.27 1.27)) (justify left)))
  (property "Footprint" "Connector_JST:JST_PH_S6B-PH-K_1x06_P2.00mm_Horizontal" (at 205.74 115.57 0) (effects (font (size 1.27 1.27)) (hide yes)))
  (property "Datasheet" "~" (at 205.74 115.57 0) (effects (font (size 1.27 1.27)) (hide yes)))
  (property "Description" "Generic connector, single row, 01x06, script generated (kicad-library-utils/schlib/autogen/connector/)" (at 205.74 115.57 0) (effects (font (size 1.27 1.27)) (hide yes)))
  (pin "5")
  (pin "1")
  (pin "3")
  (pin "4")
  (pin "6")
  (pin "2"))
 (symbol
  (lib_id "power:GND")
  (at 173.99 72.39 0)
  (unit 1)
  (exclude_from_sim no)
  (in_bom yes)
  (on_board yes)
  (dnp no)
  (fields_autoplaced yes)
  (property "Reference" "#PWR04" (at 173.99 78.74 0) (effects (font (size 1.27 1.27)) (hide yes)))
  (property "Value" "GND" (at 173.99 77.47 0) (effects (font (size 1.27 1.27))))
  (property "Footprint" "" (at 173.99 72.39 0) (effects (font (size 1.27 1.27)) (hide yes)))
  (property "Datasheet" "" (at 173.99 72.39 0) (effects (font (size 1.27 1.27)) (hide yes)))
  (property "Description" "Power symbol creates a global label with name \"GND\" , ground" (at 173.99 72.39 0) (effects (font (size 1.27 1.27)) (hide yes)))
  (pin "1"))
 (symbol
  (lib_id "power:+24V")
  (at 92.71 99.06 0)
  (unit 1)
  (exclude_from_sim no)
  (in_bom yes)
  (on_board yes)
  (dnp no)
  (fields_autoplaced yes)
  (property "Reference" "#PWR023" (at 92.71 102.87 0) (effects (font (size 1.27 1.27)) (hide yes)))
  (property "Value" "+24V" (at 92.71 93.98 0) (effects (font (size 1.27 1.27))))
  (property "Footprint" "" (at 92.71 99.06 0) (effects (font (size 1.27 1.27)) (hide yes)))
  (property "Datasheet" "" (at 92.71 99.06 0) (effects (font (size 1.27 1.27)) (hide yes)))
  (property "Description" "Power symbol creates a global label with name \"+24V\"" (at 92.71 99.06 0) (effects (font (size 1.27 1.27)) (hide yes)))
  (pin "1"))
 (symbol
  (lib_id "Device:R")
  (at 85.09 60.96 0)
  (unit 1)
  (exclude_from_sim no)
  (in_bom yes)
  (on_board yes)
  (dnp no)
  (fields_autoplaced yes)
  (property "Reference" "R1" (at 87.63 59.6899 0) (effects (font (size 1.27 1.27)) (justify left)))
  (property "Value" "120" (at 87.63 62.2299 0) (effects (font (size 1.27 1.27)) (justify left)))
  (property "Footprint" "Resistor_THT:R_Axial_DIN0204_L3.6mm_D1.6mm_P5.08mm_Horizontal" (at 83.312 60.96 90) (effects (font (size 1.27 1.27)) (hide yes)))
  (property "Datasheet" "~" (at 85.09 60.96 0) (effects (font (size 1.27 1.27)) (hide yes)))
  (property "Description" "Resistor" (at 85.09 60.96 0) (effects (font (size 1.27 1.27)) (hide yes)))
  (pin "2")
  (pin "1"))
 (symbol
  (lib_id "power:GND")
  (at 147.32 72.39 0)
  (unit 1)
  (exclude_from_sim no)
  (in_bom yes)
  (on_board yes)
  (dnp no)
  (fields_autoplaced yes)
  (property "Reference" "#PWR06" (at 147.32 78.74 0) (effects (font (size 1.27 1.27)) (hide yes)))
  (property "Value" "GND" (at 147.32 77.47 0) (effects (font (size 1.27 1.27))))
  (property "Footprint" "" (at 147.32 72.39 0) (effects (font (size 1.27 1.27)) (hide yes)))
  (property "Datasheet" "" (at 147.32 72.39 0) (effects (font (size 1.27 1.27)) (hide yes)))
  (property "Description" "Power symbol creates a global label with name \"GND\" , ground" (at 147.32 72.39 0) (effects (font (size 1.27 1.27)) (hide yes)))
  (pin "1"))
 (sheet_instances
  (path ""
   (page "1"))))
